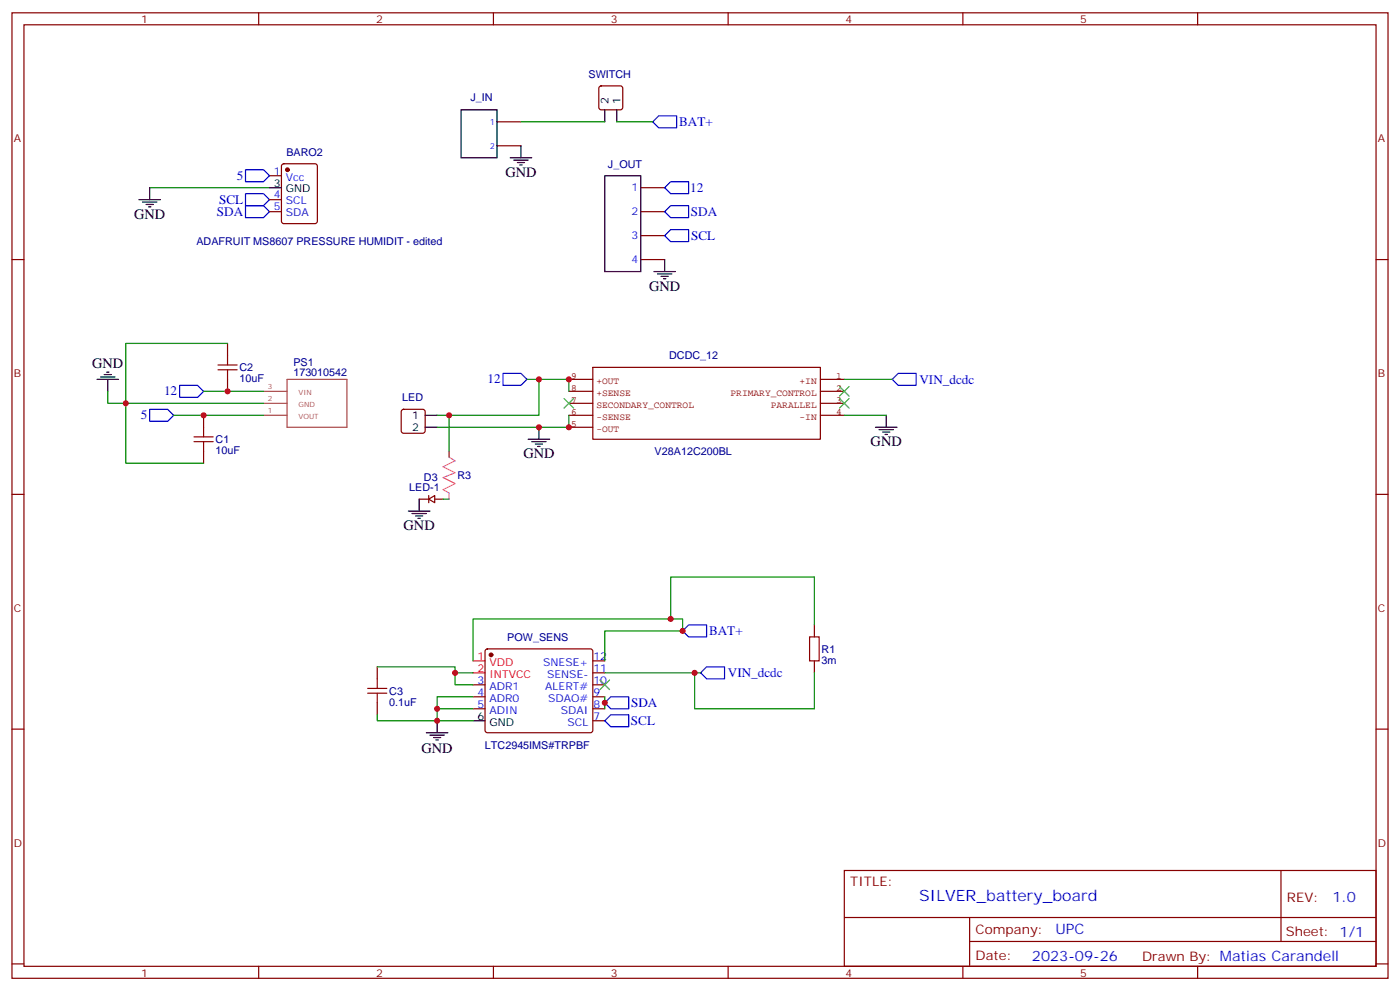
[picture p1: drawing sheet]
<svg xmlns="http://www.w3.org/2000/svg" width="412mm" height="292mm" viewBox="0 0 412 292" stroke-linecap="round" stroke-linejoin="round" font-family="sans-serif">
<g fill="none" stroke="#870000" stroke-width=".35">
<path d="M3.5 3.8h405.4v284.3h-405.4zM7.1 7.3h398.2v277.3h-398.2zM76.2 3.8v3.5M145.3 3.8v3.5M214.5 3.8v3.5M283.6 3.8v3.5M352.8 3.8v3.5M146.4 35.9h7.1M176.6 25.5l.5-.2h5.6l.5 .2 .2 .5v5.6l-.2 .5-.5 .2h-5.6l-.5-.2-.2-.5v-5.6zM79.4 51.8h3.5M79.4 58.8h3.5M83.1 48.4l.5-.2h9.2l.6 .5 .1 16.5-.5 .6-9.4 .1-.6-.5-.1-16.5z"/>
<path d="M146.4 42.9h7.1M188.7 55.3h7.1M3.5 76.4h3.6M79.4 62.3h3.5M188.7 76.4h7.1M188.7 62.3h7.1M188.7 69.4h7.1M405.3 76.4h3.6M67 101.1v3.6M67 111.7v3.6M60 122.3v3.5M60 132.9v3.5"/>
<path d="M118.4 120.8l.5-.3h5.6l.5 .3 .2 .4v5.7l-.2 .5-.5 .2h-5.6l-.5-.2-.2-.5v-5.7zM3.5 145.6h3.6M123.5 147h2.8M126.3 147l1.8-1.1v2.2zM126.3 145.9v2.2M128.1 147h2.4M405.3 145.6h3.6M111.1 196.4v3.5M143.1 191.3l.5-.2h30.3l.5 .2 .2 .5v23.3l-.2 .5-.5 .2h-30.3l-.5-.2-.2-.5v-23.3zM174.6 198.2h3.6M174.6 194.6h3.6M239.9 184v3.6"/>
<path d="M239.9 194.6v3.6M3.5 214.7h3.6M111.1 207v3.5M139.3 201.7h3.6M139.3 205.2h3.6M139.3 208.7h3.6M174.6 201.7h3.6M174.6 205.2h3.6M174.6 208.7h3.6M174.6 212.3h3.6M405.3 214.7h3.6M248.7 256.4h156.6v28.2h-156.6z"/>
<path d="M377.3 256.4v20.9M248.7 270.2h156.5M285.6 277.3h119.6M285.6 270.2v14.1M3.5 283.9h3.6M76.2 284.6v3.5M145.3 284.6v3.5M214.5 284.6v3.5M283.6 284.6v3.5M352.8 284.6v3.5M405.3 283.9h3.6"/>
</g>
<path d="M167.6 111.7h7M167.6 115.3h7M167.6 118.8h7M174.6 108.2h67.1v21.2h-67.1zM241.7 111.7h7M241.7 115.3h7M241.7 118.8h7M167.6 122.3h7M167.6 125.8h7M241.7 122.3h7" fill="none" stroke="#850000" stroke-width=".35"/>
<g fill="none" stroke="#000" stroke-width=".35">
<path d="M135.8 32.3h10.6v14.2h-10.6zM178.2 32.3v3.6M181.7 32.3v3.6M40.9 58.8h6.4M42 59.5h4.2M44.1 55.3v3.5M79.4 55.3h3.5M150.3 46.5h6.3M151.3 47.2h4.3M152.4 47.9h2.1M153.1 48.6h.7M153.5 42.9v3.6"/>
<path d="M178.2 51.8h10.5v28.2h-10.5zM43 60.2h2.2M43.7 60.9h.7M192.6 80h6.4M195.8 76.4v3.6M193.7 80.7h4.2M194.7 81.4h2.1M195.4 82.1h.7M28.6 111.7h6.3M29.6 111h4.3M30.7 110.3h2.1M31.4 109.6h.7"/>
<path d="M31.7 111.7v3.6M125.2 125.8h3.6M125.2 122.3h3.6M155.6 129.4h6.3M156.6 130.1h4.3M157.7 130.8h2.1M158.4 131.5h.7M158.7 125.8v3.6M257.9 125.8h6.3M258.9 126.5h4.3M260 127.2h2.1M260.7 128h.7"/>
<path d="M261.1 122.3v3.5M120.3 150.5h6.3M121.4 151.2h4.2M122.4 151.9h2.1M123.1 152.6h.7M123.5 147v3.5M125.6 215.8h6.3M126.6 216.5h4.3M127.7 217.2h2.1M128.4 217.9h.7M128.8 212.3v3.5M139.3 212.3h3.6"/>
</g>
<g fill="none" stroke="#008700" stroke-width=".35">
<path d="M153.5 35.9h24.7M181.7 35.9h10.6M44.1 55.3h35.3M31.7 115.3v3.5h45.9M60 115.3h17.6M67 101.1h-30v35.3h23M155.2 111.7h12.4v3.6M158.7 111.7v10.6h-29.9M248.7 111.7h14.1M51.2 122.3h26.4M132.3 122.3v10.6M167.6 122.3v3.5h-38.8"/>
<path d="M248.7 122.3h12.4M130.5 147h1.8M111.1 196.4h23v1.8M139.3 194.6v-12.3h61.8v3.5h-22.9v8.8M139.3 198.2h-5.2v3.5h5.2M178.2 198.2h28.2M197.6 182.3v-12.4h42.3v14.1M204.6 198.2v10.5h35.3v-10.5M111.1 210.5v1.8h17.7M128.8 208.7h10.5M139.3 205.2h-10.5v7.1h10.5M178.2 205.2v3.5"/>
</g>
<g fill="none" stroke="#00f" stroke-width=".35">
<path d="M192.3 35.9l1.7-1.8h5.3v3.5h-5.3zM72.3 57h5.3l1.8 1.8-1.8 1.8h-5.3zM72.3 50h5.3l1.8 1.8-1.8 1.7h-5.3zM195.8 55.3l1.8-1.8h5.2v3.5h-5.2zM72.3 60.6h5.3l1.8 1.7-1.8 1.8h-5.3zM195.8 62.3l1.8-1.7h5.2v3.5h-5.2zM195.8 69.4l1.8-1.8h5.2v3.6h-5.2zM52.9 113.5h5.3l1.8 1.8-1.8 1.7h-5.3zM148.2 110h5.3l1.7 1.7-1.7 1.8h-5.3zM262.8 111.7l1.8-1.7h5.3v3.5h-5.3zM44.1 120.5h5.3l1.8 1.8-1.8 1.8h-5.3zM201.1 185.8l1.7-1.8h5.3v3.6h-5.3z"/>
<path d="M208.1 196.4h5.3v3.5h-5.3l-1.7-1.7zM178.2 212.3l1.7-1.8h5.3v3.5h-5.3zM178.2 207l1.7-1.8h5.3v3.5h-5.3z"/>
</g>
<g fill="#870000" stroke="#870000" stroke-width=".35">
<circle cx="84.7" cy="50" r=".53"/>
<circle cx="144.6" cy="192.9" r=".53"/>
</g>
<path d="M77.6 115.3h7M77.6 118.8h7M84.6 111.7h17.6v14.1h-17.6zM77.6 122.3h7" fill="none" stroke="#a64a4a" stroke-width=".35"/>
<g fill="none" stroke="#a10000" stroke-width=".35">
<path d="M64.2 108.9h5.6M64.2 107.5h5.6M67 104.7v2.8M67 108.9v2.8M57.1 130.1h5.7M57.1 128.7h5.7M60 125.8v2.9M60 130.1v2.8M111.1 199.9v2.8M238.5 187.6h2.8v7h-2.8zM108.3 204.2h5.6M108.3 202.7h5.6"/>
<path d="M111.1 204.2v2.8"/>
</g>
<path d="M166.2 117.4l2.8 2.8M169 117.4l-2.8 2.8M247.3 113.8l2.8 2.9M247.3 117.4l2.8 2.8M250.1 113.8l-2.8 2.9M250.1 117.4l-2.8 2.8M176.7 200.3l2.9 2.8M179.6 200.3l-2.9 2.8" fill="none" stroke="#3c3" stroke-width=".35"/>
<path d="M139.3 194.6h3.6M139.3 198.2h3.6" fill="none" stroke="#f00" stroke-width=".35"/>
<path d="M132.3 134.7l1.8 1-3.6 1.8 3.6 1.7-3.6 1.5 3.6 1.7-3.6 1.8 1.8 1v1.8" fill="none" stroke="#f0f" stroke-width=".35"/>
<path d="M132.3 132.9v1.8" fill="none" stroke="#603" stroke-width=".35"/>
<g fill="#c00">
<circle cx="60" cy="122.3" r=".88"/>
<circle cx="37" cy="118.8" r=".88"/>
<circle cx="67" cy="115.3" r=".88"/>
<circle cx="128.8" cy="212.3" r=".88"/>
<circle cx="134.1" cy="198.2" r=".88"/>
<circle cx="178.2" cy="207" r=".88"/>
<circle cx="167.6" cy="125.8" r=".88"/>
<circle cx="167.6" cy="111.7" r=".88"/>
<circle cx="158.8" cy="125.8" r=".88"/>
<circle cx="201.1" cy="185.8" r=".88"/>
<circle cx="158.8" cy="111.7" r=".88"/>
<circle cx="132.3" cy="122.3" r=".88"/>
<circle cx="204.6" cy="198.2" r=".88"/>
<circle cx="197.6" cy="182.3" r=".88"/>
<circle cx="128.8" cy="208.7" r=".88"/>
</g>
<text font-size="4.6" fill="#00f" x="270.8" y="265.4">SILVER_battery_board</text>
<g font-size="4.2">
<text x="148.9" y="52.1">GND</text>
<text x="39.5" y="64.5">GND</text>
<text x="191.2" y="85.6">GND</text>
<text x="27.2" y="108.4">GND</text>
<text x="256.5" y="131.5">GND</text>
<text x="154.2" y="135">GND</text>
<text x="118.9" y="156.2">GND</text>
<text x="124.2" y="221.9">GND</text>
</g>
<g font-size="4.2" fill="#00f">
<text x="392.5" y="265.6">1.0</text>
<text x="310.9" y="275.2">UPC</text>
<text x="304" y="283">2023-09-26</text>
</g>
<g font-size="3.9" fill="#00f">
<text x="200" y="37.2">BAT+</text>
<text x="69.7" y="53">5</text>
<text x="203.3" y="56.5">12</text>
<text x="63.9" y="63.6">SDA</text>
<text x="64.6" y="60.1">SCL</text>
<text x="203.5" y="63.6">SDA</text>
<text x="203.6" y="70.6">SCL</text>
<text x="143.6" y="112.9">12</text>
<text x="270.8" y="113">VIN_dcdc</text>
<text x="48.3" y="116.5">12</text>
<text x="41.5" y="123.5">5</text>
<text x="208.9" y="187.1">BAT+</text>
<text x="214.4" y="199.5">VIN_dcdc</text>
<text x="185.9" y="208.3">SDA</text>
<text x="185.9" y="213.6">SCL</text>
</g>
<g font-size="3.9" fill="#800">
<text x="250.5" y="260.9">TITLE:</text>
<text x="379.1" y="265.6">REV:</text>
<text x="287.4" y="275.1">Company:</text>
<text x="378.7" y="275.8">Sheet: 1/1</text>
<text x="287.4" y="282.8">Date:</text>
<text x="336.4" y="282.9">Drawn By: Matias Carandell</text>
</g>
<g font-size="3.2" fill="#800">
<text x="41.6" y="6.8">1</text>
<text x="110.8" y="6.8">2</text>
<text x="179.9" y="6.8">3</text>
<text x="249.1" y="6.8">4</text>
<text x="318.2" y="6.8">5</text>
<text x="4.1" y="41.9">A</text>
<text x="405.9" y="41.9">A</text>
<text x="4.1" y="111">B</text>
<text x="405.9" y="111">B</text>
<text x="4.1" y="180.2">C</text>
<text x="405.9" y="180.2">C</text>
<text x="4.1" y="249.3">D</text>
<text x="405.9" y="249.3">D</text>
<text x="41.6" y="287.6">1</text>
<text x="110.8" y="287.6">2</text>
<text x="179.9" y="287.6">3</text>
<text x="249.1" y="287.6">4</text>
<text x="318.2" y="287.6">5</text>
</g>
<g font-size="3.2" fill="#000080">
<text x="173.4" y="22.8">SWITCH</text>
<text x="138.6" y="29.9">J_IN</text>
<text x="84.4" y="45.8">BARO2</text>
<text x="179.1" y="49.4">J_OUT</text>
<text x="57.9" y="72.3">ADAFRUIT MS8607 PRESSURE HUMIDIT - edited</text>
<text x="86.4" y="107.7">PS1</text>
<text x="197.1" y="105.8">DCDC_12</text>
<text x="70.6" y="112.6">10uF</text>
<text x="70.6" y="109.3">C2</text>
<text x="86.4" y="110.7">173010542</text>
<text x="118.5" y="118.2">LED</text>
<text x="63.5" y="130.5">C1</text>
<text x="63.5" y="133.7">10uF</text>
<text x="192.8" y="134">V28A12C200BL</text>
<text x="124.9" y="141.7">D3</text>
<text x="134.8" y="141.1">R3</text>
<text x="120.6" y="144.6">LED-1</text>
<text x="149.4" y="188.6">POW_SENS</text>
<text x="242" y="195.5">3m</text>
<text x="242" y="192.3">R1</text>
<text x="114.7" y="207.8">0.1uF</text>
<text x="114.7" y="204.6">C3</text>
<text x="142.9" y="220.5">LTC2945IMS#TRPBF</text>
</g>
<g font-size="3.2">
<text x="179.2" y="30.6" transform="rotate(-90 179.2 30.6)">2</text>
<text x="182.7" y="30.6" transform="rotate(-90 182.7 30.6)">1</text>
<text x="80.7" y="54.9">3</text>
<text x="84.2" y="56.7">GND</text>
<text x="121.5" y="123.4">1</text>
<text x="121.5" y="126.9">2</text>
<text x="140.7" y="211.9">6</text>
<text x="144.2" y="213.7">GND</text>
</g>
<g font-size="3.2" fill="#00f">
<text x="80.7" y="51.4">1</text>
<text x="84.2" y="53.2">Vcc</text>
<text x="80.7" y="58.5">4</text>
<text x="186" y="56.3">1</text>
<text x="80.7" y="62">5</text>
<text x="84.2" y="60.2">SCL</text>
<text x="84.2" y="63.7">SDA</text>
<text x="186" y="63.4">2</text>
<text x="186" y="70.4">3</text>
<text x="186" y="77.5">4</text>
<text x="160" y="196">SNESE+</text>
<text x="174.8" y="197.8">11</text>
<text x="174.8" y="194.3">12</text>
<text x="140.7" y="201.3">3</text>
<text x="144.2" y="203.1">ADR1</text>
<text x="160.6" y="203.1">ALERT#</text>
<text x="161.2" y="199.6">SENSE-</text>
<text x="174.8" y="201.3">10</text>
<text x="140.7" y="204.9">4</text>
<text x="140.7" y="208.4">5</text>
<text x="144.2" y="206.6">ADR0</text>
<text x="161.4" y="206.6">SDAO#</text>
<text x="174.8" y="208.4">8</text>
<text x="174.8" y="204.9">9</text>
<text x="144.2" y="210.1">ADIN</text>
<text x="165.2" y="210.1">SDAI</text>
<text x="167.2" y="213.7">SCL</text>
<text x="174.8" y="211.9">7</text>
</g>
<g font-size="3.2" fill="#f00">
<text x="140.7" y="194.3">1</text>
<text x="140.7" y="197.8">2</text>
<text x="144.2" y="196">VDD</text>
<text x="144.2" y="199.6">INTVCC</text>
</g>
<g font-size="2.8" fill="#840000">
<text x="168.3" y="111.7">9</text>
<text x="175.7" y="113">+OUT</text>
<text x="235.5" y="113">+IN</text>
<text x="246.3" y="111.7">1</text>
<text x="168.3" y="118.7">7</text>
<text x="168.3" y="115.2">8</text>
<text x="175.7" y="116.6">+SENSE</text>
<text x="215.2" y="116.6">PRIMARY_CONTROL</text>
<text x="246.3" y="115.2">2</text>
<text x="246.3" y="118.7">3</text>
<text x="168.3" y="125.8">5</text>
<text x="168.3" y="122.3">6</text>
<text x="175.7" y="123.6">-SENSE</text>
<text x="175.7" y="120.1">SECONDARY_CONTROL</text>
<text x="227" y="120.1">PARALLEL</text>
<text x="235.5" y="123.6">-IN</text>
<text x="246.3" y="122.3">4</text>
<text x="175.7" y="127.2">-OUT</text>
</g>
<g font-size="2.5" fill="#00f">
<text x="144.4" y="36.9">1</text>
<text x="144.4" y="44">2</text>
</g>
<g font-size="2.1" fill="#a54b4b">
<text x="78.9" y="114.6">3</text>
<text x="78.9" y="118.1">2</text>
<text x="87.9" y="116.3">VIN</text>
<text x="87.9" y="119.8">GND</text>
<text x="78.9" y="121.6">1</text>
<text x="87.9" y="123.3">VOUT</text>
</g>
</svg>
